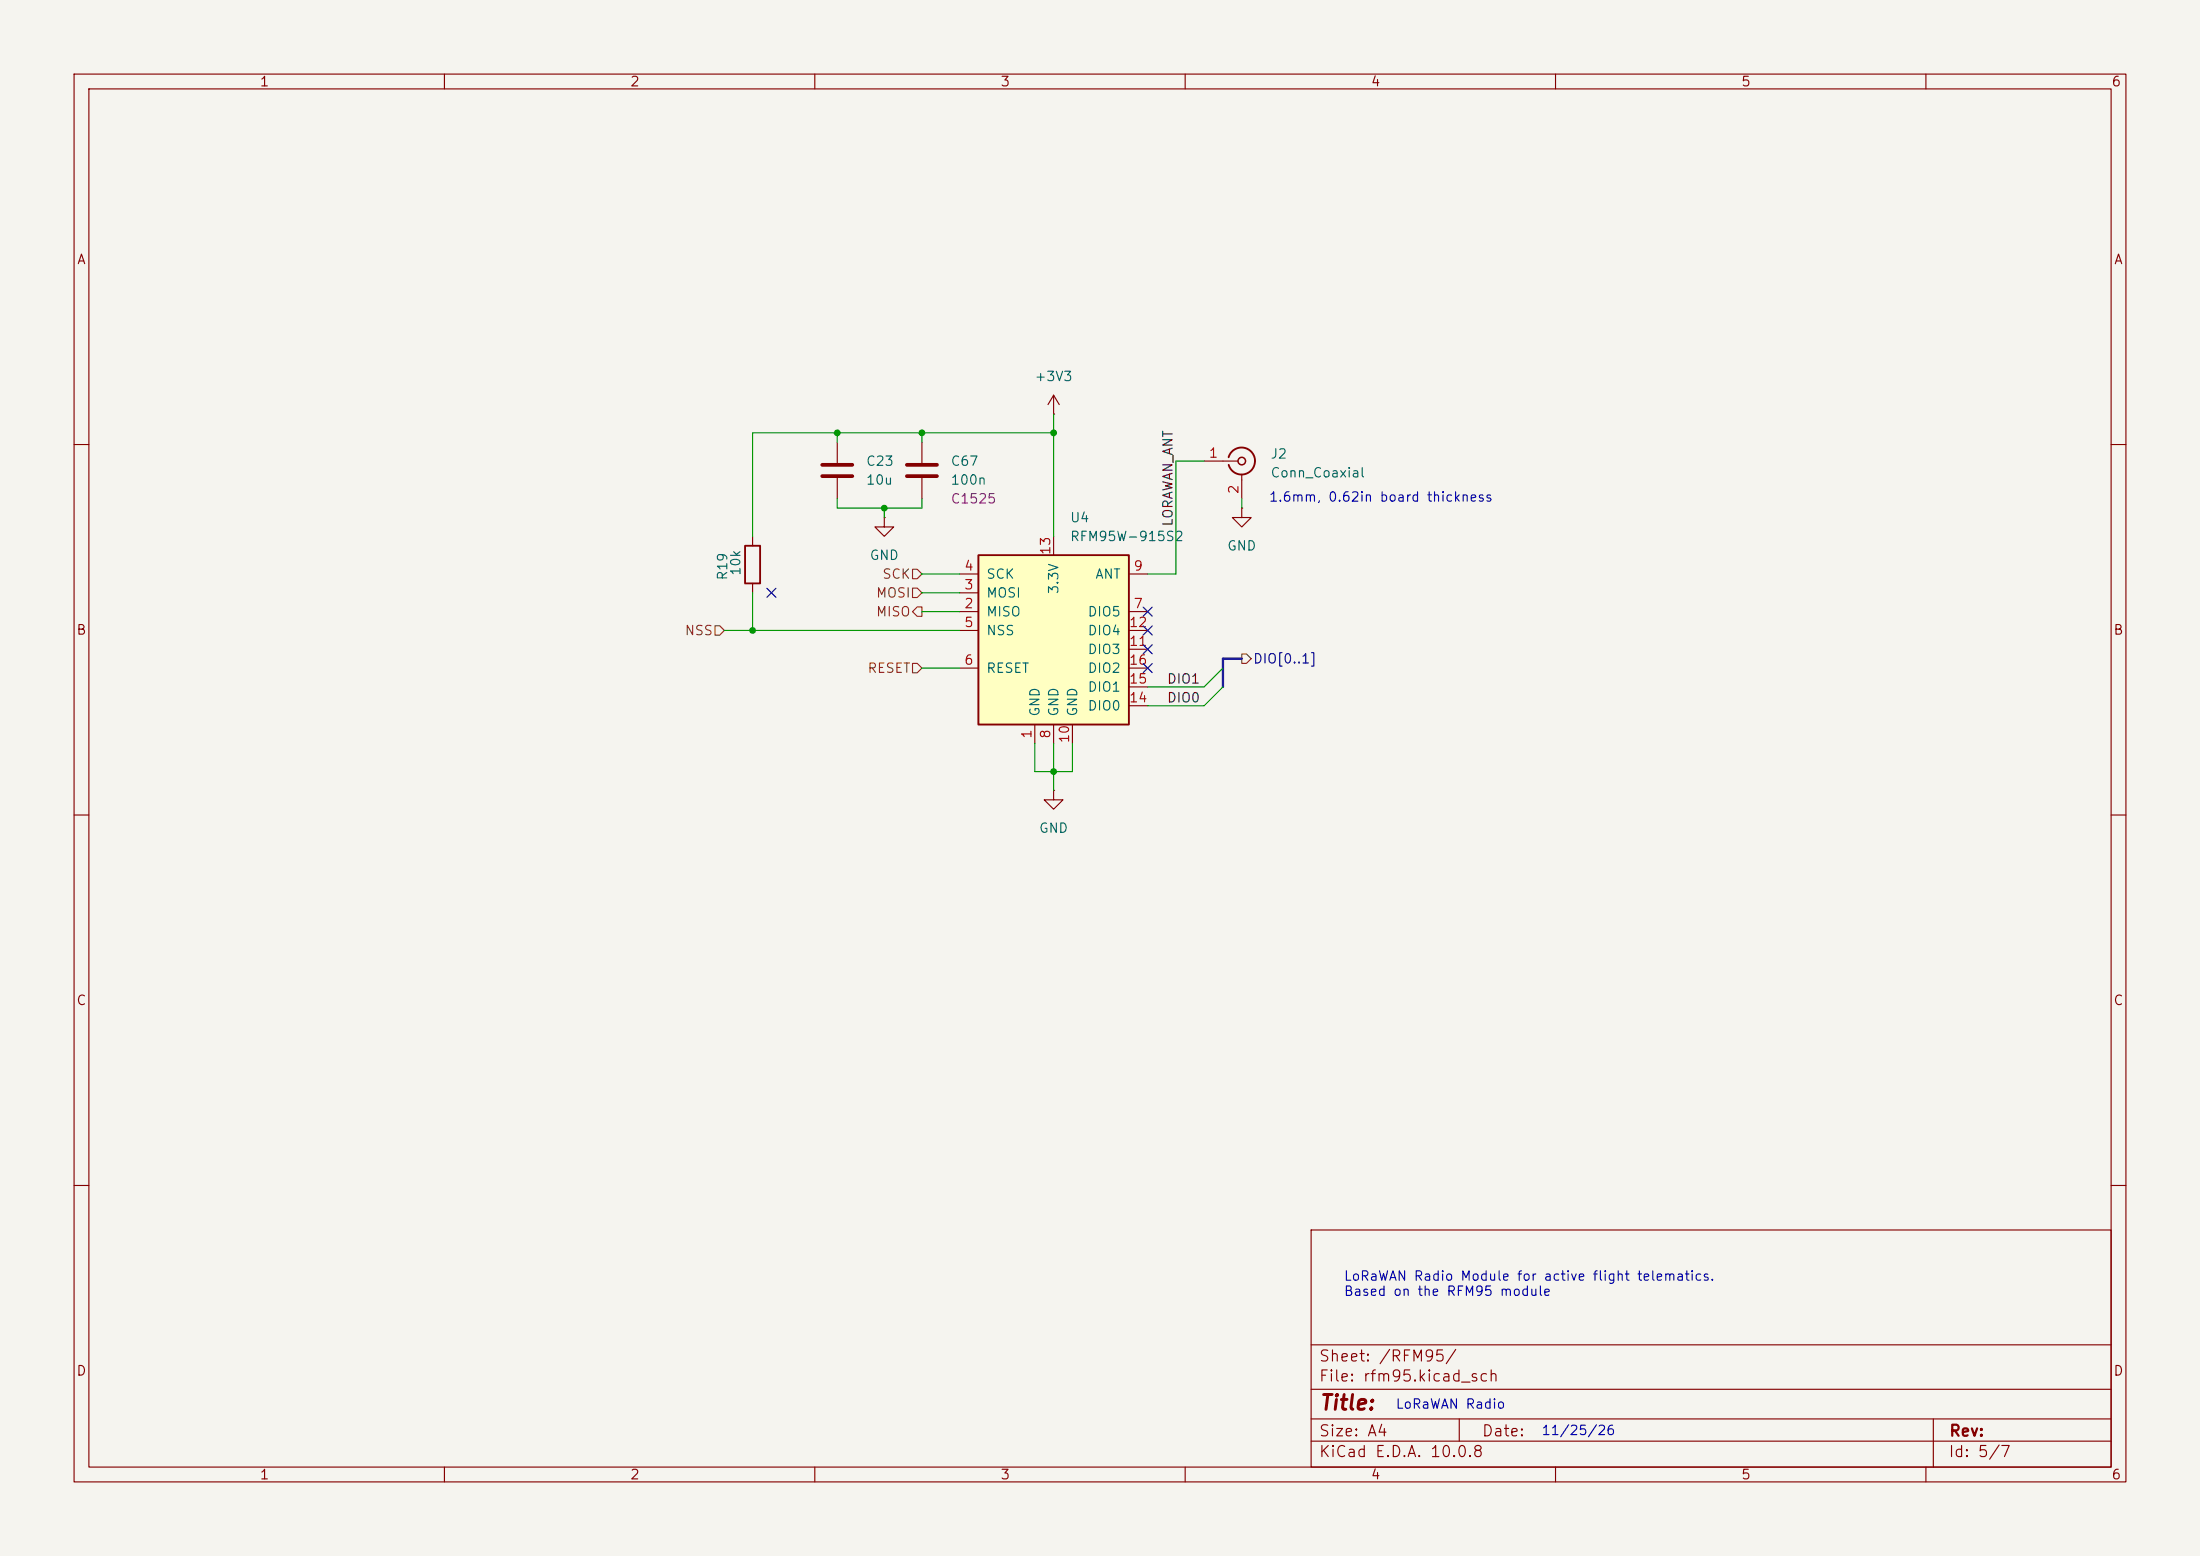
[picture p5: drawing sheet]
<svg xmlns="http://www.w3.org/2000/svg" width="297mm" height="210mm" viewBox="0 0 297 210" stroke-linecap="round" stroke-linejoin="round" font-family="sans-serif">
<path d="M0 0h297v210h-297z" fill="#f5f4ef" stroke="#f5f4ef" stroke-width=".14"/>
<g fill="none" stroke="#840000" stroke-width=".15">
<path d="M10 10h277v190h-277zM12 12h273v186h-273zM60 10v2M110 10v2M160 10v2M210 10v2M260 10v2M10 60h2M119.4 69.9v1.2h1.2l-1.2 1.3-1.3-1.3h1.3M119.4 69.9h.1M285 60h2M10 110h2"/>
<path d="M285 110h2M10 160h2M177 166h108v32h-108zM285 160h2M60 198v2M110 198v2M160 198v2M177 194.5h108M177 191.5h108M177 187.5h108M177 181.5h108M197 191.5v3"/>
<path d="M210 198v2M260 198v2M261 191.5v6.5"/>
</g>
<path d="M132.1 74.9h20.3v22.9h-20.3z" fill="#ffffc2"/>
<path d="M100.6 73.7h2v5h-2zM132.1 74.9h20.3v22.9h-20.3zM165.9 61.7a1.81 1.81 0 0 1 2.7-1 1.81 1.81 0 0 1 .1 3 1.81 1.81 0 0 1-2.8-1" fill="none" stroke="#840000" stroke-width=".25"/>
<g fill="none" stroke="#840000" stroke-width=".15">
<path d="M113 59.7v2.8M124.5 59.7v2.8M142.2 55.9h.1M142.2 53.3v2.6M142.2 53.3l-.7 1.3M142.2 53.3l.8 1.3M101.6 72.4v1.3M101.6 78.7v1.3M113 64.5v2.8M124.5 64.5v2.8M129.5 77.5h2.6M142.2 72.4v2.5"/>
<path d="M152.4 77.5h2.5M162.6 62.2h4.5M167.6 68.6v1.3h1.3l-1.3 1.2-1.2-1.2h1.2M167.6 68.6h.1M167.6 64v3.3M129.5 82.6h2.6M129.5 80h2.6M129.5 85.1h2.6M129.5 90.2h2.6M139.7 97.8v2.5M142.2 97.8v2.5M144.8 97.8v2.5"/>
<path d="M152.4 82.6h2.5M152.4 85.1h2.5M152.4 90.2h2.5M152.4 87.6h2.5M152.4 95.3h2.5M152.4 92.7h2.5M142.2 106.7v1.3h1.3l-1.3 1.2-1.2-1.2h1.2M142.2 106.7h.1"/>
</g>
<path d="M111 62.7h4.1M111 64.3h4.1M122.4 62.7h4.1M122.4 64.3h4.1" fill="none" stroke="#840000" stroke-width=".51"/>
<circle cx="167.6" cy="62.2" r=".51" fill="none" stroke="#840000" stroke-width=".2"/>
<path d="M123.2 76.8h.6l.7 .7-.7 .6h-.6zM123.2 79.4h.6l.7 .6-.7 .6h-.6zM96.5 84.5h.7l.6 .6-.6 .6h-.7zM123.2 89.5h.6l.7 .7-.7 .6h-.6zM123.8 81.9h.7v1.3h-.7l-.6-.6zM167.6 88.3h.7l.6 .6-.6 .6h-.7z" fill="none" stroke="#725600" stroke-width=".15"/>
<path d="M167.6 88.9h-2.5v3.8" fill="none" stroke="#000084" stroke-width=".3"/>
<g fill="none" stroke="#009600" stroke-width=".15">
<path d="M113 58.4v1.3M124.5 58.4v1.3M142.2 58.4h-40.6v14M142.2 55.9v16.5M113 67.3v1.3h11.5v-1.3M119.4 68.6v1.3M124.5 77.5h5M162.6 62.2h-3.9v15.3h-3.8M167.6 67.3v1.3M97.8 85.1h31.7M101.6 80v5.1M124.5 90.2h5"/>
<path d="M124.5 80h5M124.5 82.6h5M165.1 92.7l-2.5 2.6h-7.7M165.1 90.2l-2.5 2.5h-7.7M139.7 100.3v3.8h5.1v-3.8M142.2 100.3v6.4"/>
</g>
<path d="M103.5 79.4l1.2 1.2M104.7 79.4l-1.2 1.2M154.3 87l1.2 1.2M154.3 89.6l1.2 1.2M154.3 81.9l1.2 1.3M154.3 84.5l1.2 1.2M155.5 87l-1.2 1.2M155.5 89.6l-1.2 1.2M155.5 81.9l-1.2 1.3M155.5 84.5l-1.2 1.2" fill="none" stroke="#000084" stroke-width=".15"/>
<g fill="#009600">
<circle cx="142.2" cy="104.1" r=".46"/>
<circle cx="119.4" cy="68.6" r=".46"/>
<circle cx="113" cy="58.4" r=".46"/>
<circle cx="124.5" cy="58.4" r=".46"/>
<circle cx="142.2" cy="58.4" r=".46"/>
<circle cx="101.6" cy="85.1" r=".46"/>
</g>
<text font-size="2" fill="#840000" x="178" y="190.8">Title:</text>
<g font-size="1.5" fill="#840000">
<text x="178" y="184.1">Sheet: /RFM95/</text>
<text x="178" y="186.8">File: rfm95.kicad_sch</text>
<text x="178" y="197">KiCad E.D.A. 10.0.8</text>
<text x="178" y="194.2">Size: A4</text>
<text x="200" y="194.2">Date:</text>
<text x="263" y="197">Id: 5/7</text>
<text x="263" y="194.2">Rev:</text>
</g>
<g font-size="1.3" fill="#840000">
<text x="35" y="12">1</text>
<text x="85" y="12">2</text>
<text x="135" y="12">3</text>
<text x="185" y="12">4</text>
<text x="235" y="12">5</text>
<text x="285" y="12">6</text>
<text x="10.3" y="36">A</text>
<text x="285.3" y="36">A</text>
<text x="10.2" y="86">B</text>
<text x="285.2" y="86">B</text>
<text x="10.2" y="136">C</text>
<text x="285.2" y="136">C</text>
<text x="10.2" y="186">D</text>
<text x="285.2" y="186">D</text>
<text x="35" y="200">1</text>
<text x="85" y="200">2</text>
<text x="135" y="200">3</text>
<text x="185" y="200">4</text>
<text x="235" y="200">5</text>
<text x="285" y="200">6</text>
</g>
<g font-size="1.3" fill="#006464">
<text x="139.6" y="51.8">+3V3</text>
<text x="116.8" y="63.2">C23</text>
<text x="116.8" y="65.7">10u</text>
<text x="128.3" y="63.2">C67</text>
<text x="128.3" y="65.7">100n</text>
<text x="171.4" y="62.2">J2</text>
<text x="171.4" y="64.8">Conn_Coaxial</text>
<text x="144.4" y="70.8">U4</text>
<text x="100.3" y="77.8" transform="rotate(-90 100.3 77.8)">10k</text>
<text x="117.3" y="75.9">GND</text>
<text x="144.4" y="73.4">RFM95W-915S2</text>
<text x="165.6" y="74.6">GND</text>
<text x="98.5" y="78.4" transform="rotate(-90 98.5 78.4)">R19</text>
<text x="133.1" y="83.5">MISO</text>
<text x="133.1" y="81">MOSI</text>
<text x="133.1" y="78.4">SCK</text>
<text x="143.2" y="80.3" transform="rotate(-90 143.2 80.3)">3.3V</text>
<text x="146.7" y="83.5">DIO5</text>
<text x="147.8" y="78.4">ANT</text>
<text x="133.1" y="86.1">NSS</text>
<text x="146.7" y="88.6">DIO3</text>
<text x="146.7" y="86.1">DIO4</text>
<text x="133.1" y="91.1">RESET</text>
<text x="146.7" y="93.7">DIO1</text>
<text x="146.7" y="91.1">DIO2</text>
<text x="140.7" y="96.8" transform="rotate(-90 140.7 96.8)">GND</text>
<text x="143.2" y="96.8" transform="rotate(-90 143.2 96.8)">GND</text>
<text x="145.7" y="96.8" transform="rotate(-90 145.7 96.8)">GND</text>
<text x="146.7" y="96.2">DIO0</text>
<text x="140.2" y="112.7">GND</text>
</g>
<g font-size="1.3" fill="#a90000">
<text x="163.1" y="62.1">1</text>
<text x="167.5" y="66.8" transform="rotate(-90 167.5 66.8)">2</text>
<text x="130.1" y="77.3">4</text>
<text x="142.1" y="75" transform="rotate(-90 142.1 75)">13</text>
<text x="152.9" y="77.3">9</text>
<text x="130.1" y="82.4">2</text>
<text x="130.1" y="79.9">3</text>
<text x="152.9" y="82.4">7</text>
<text x="130.1" y="85">5</text>
<text x="152.3" y="87.5">11</text>
<text x="152.3" y="85">12</text>
<text x="130.1" y="90">6</text>
<text x="152.3" y="95.1">14</text>
<text x="152.3" y="92.6">15</text>
<text x="152.3" y="90">16</text>
<text x="139.6" y="99.8" transform="rotate(-90 139.6 99.8)">1</text>
<text x="142.1" y="99.8" transform="rotate(-90 142.1 99.8)">8</text>
<text x="144.6" y="100.4" transform="rotate(-90 144.6 100.4)">10</text>
</g>
<text font-size="1.3" fill="#840084" x="128.3" y="68.3">C1525</text>
<g font-size="1.3" fill="#0f0f0f">
<text x="158.6" y="71.1" transform="rotate(-90 158.6 71.1)">LORAWAN_ANT</text>
<text x="157.5" y="95.1">DIO0</text>
<text x="157.5" y="92.6">DIO1</text>
</g>
<g font-size="1.3" fill="#0000c2">
<text x="171.2" y="68">1.6mm, 0.62in board thickness</text>
<text x="181.3" y="173.2">LoRaWAN Radio Module for active flight telematics.</text>
<text x="181.3" y="175.2">Based on the RFM95 module</text>
<text x="188.3" y="190.5">LoRaWAN Radio</text>
<text x="208" y="194">11/25/26</text>
</g>
<g font-size="1.3" fill="#725600">
<text x="118.2" y="81">MOSI</text>
<text x="118.2" y="83.5">MISO</text>
<text x="119" y="78.4">SCK</text>
<text x="92.4" y="86.1">NSS</text>
<text x="117" y="91.1">RESET</text>
</g>
<text font-size="1.3" fill="#000084" x="169.1" y="89.9">DIO[0..1]</text>
</svg>
